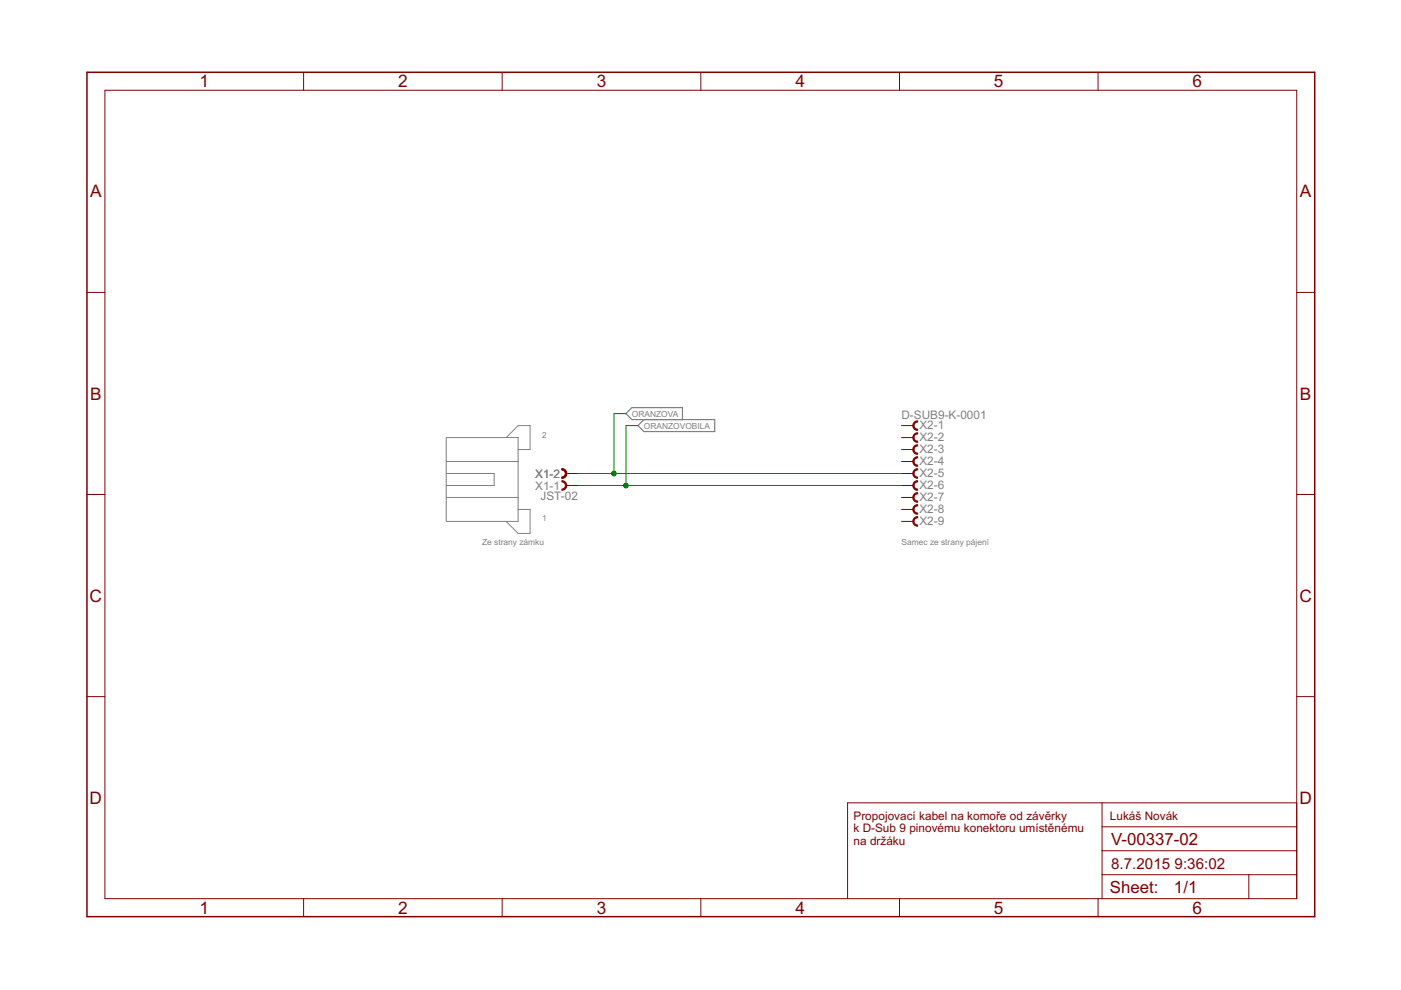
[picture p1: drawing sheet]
<svg xmlns="http://www.w3.org/2000/svg" width="297mm" height="210mm" viewBox="0 0 297 210" stroke-linecap="round" stroke-linejoin="round" font-family="sans-serif">
<path d="M94.6 92.8h15.3v17.8h-15.3zM94.6 97.9h15.3M107.3 92.8l2.6-2.6h2.5v5.1h-2.5M94.6 105.5h15.3M94.6 100.4h10.2v2.5h-10.2M109.9 108h2.5v5.1h-2.5l-2.6-2.5" fill="none" stroke="#808080" stroke-width=".21"/>
<path d="M136.5 89l-1.2 1.2 1.2 1.3h15v-2.5h-17.5l-1.3-1.3 1.3-1.3h10.7v2.6" fill="none" stroke="#808080" stroke-width=".25"/>
<g fill="none" stroke="#800000" stroke-width=".21">
<path d="M22.2 19.1h252.7v171.4h-252.7zM64.4 15.3v3.8M106.5 15.3v3.8M148.6 15.3v3.8M190.7 15.3v3.8M232.8 15.3v3.8M18.4 62h3.8M274.9 62h3.8M191.1 90.2h2.6M191.1 92.8h2.6M191.1 95.3h2.6M191.1 97.9h2.6"/>
<path d="M18.4 104.8h3.8M120 102.9h2.6M120 100.4h2.6M191.1 102.9h2.6M191.1 100.4h2.6M191.1 105.5h2.6M191.1 108h2.6M191.1 110.6h2.6M274.9 104.8h3.8M18.4 147.7h3.8M274.9 147.7h3.8M233.7 170.2v20.3"/>
<path d="M233.7 175.3h41.2M274.9 170.2h-95.2v20.3M64.4 190.5v3.9M106.5 190.5v3.9M148.6 190.5v3.9M190.7 190.5v3.9M232.8 190.5v3.9M233.7 185.5h41.2M233.7 180.4h41.2M264.8 185.5v5"/>
</g>
<path d="M18.4 15.3h260.3v179.1h-260.3z" fill="none" stroke="#800000" stroke-width=".32"/>
<g fill="#800000" stroke="#800000" stroke-width=".21">
<path d="M119.1 101.9a1.02 1.02 0 0 1 1.1 1 1.02 1.02 0 0 1-1.1 1v-.2a.76 .76 0 0 0 .8-.8 .76 .76 0 0 0-.8-.7z" fill-rule="evenodd"/>
<path d="M119.1 99.4a1.02 1.02 0 0 1 1.1 1 1.02 1.02 0 0 1-1.1 1v-.2a.76 .76 0 0 0 .8-.8 .76 .76 0 0 0-.8-.8z" fill-rule="evenodd"/>
<path d="M119.1 99.4a1.02 1.02 0 0 1 1.1 1 1.02 1.02 0 0 1-1.1 1v-.2a.76 .76 0 0 0 .8-.8 .76 .76 0 0 0-.8-.8z" fill-rule="evenodd"/>
<path d="M193.9 89.5l.5-.3h.2v.3a.76 .76 0 0 0-.8 .7 .76 .76 0 0 0 .8 .8v.2a1.01 1.01 0 0 1-1-.6 1.01 1.01 0 0 1 .3-1.1z" fill-rule="evenodd"/>
<path d="M193.9 92l.5-.2h.2v.2a.76 .76 0 0 0-.8 .8 .76 .76 0 0 0 .8 .7v.3a1.01 1.01 0 0 1-1-.7 1.01 1.01 0 0 1 .3-1.1z" fill-rule="evenodd"/>
<path d="M193.9 94.6l.5-.3h.2v.3a.76 .76 0 0 0-.8 .7 .76 .76 0 0 0 .8 .8v.2a1.01 1.01 0 0 1-1-.6 1.01 1.01 0 0 1 .3-1.1z" fill-rule="evenodd"/>
<path d="M193.9 97.1l.5-.3h.2v.3a.76 .76 0 0 0-.8 .8 .76 .76 0 0 0 .8 .7v.3a1.01 1.01 0 0 1-1-.7 1.01 1.01 0 0 1 .3-1.1z" fill-rule="evenodd"/>
<path d="M193.9 99.6l.7-.2v.2a.76 .76 0 0 0-.8 .8 .76 .76 0 0 0 .8 .8v.2a1.02 1.02 0 0 1-1-.7 1.02 1.02 0 0 1 .3-1.1z" fill-rule="evenodd"/>
<path d="M193.9 102.2l.7-.3v.3a.76 .76 0 0 0-.8 .7 .76 .76 0 0 0 .8 .8v.2a1.02 1.02 0 0 1-1-.6 1.02 1.02 0 0 1 .3-1.1z" fill-rule="evenodd"/>
<path d="M193.9 104.7l.7-.2v.2a.76 .76 0 0 0-.8 .8 .76 .76 0 0 0 .8 .7v.3a1.02 1.02 0 0 1-1-.7 1.02 1.02 0 0 1 .3-1.1z" fill-rule="evenodd"/>
<path d="M193.9 107.2l.7-.2v.3a.76 .76 0 0 0-.8 .7 .76 .76 0 0 0 .8 .8v.2a1.02 1.02 0 0 1-1-.6 1.02 1.02 0 0 1 .3-1.2z" fill-rule="evenodd"/>
<path d="M193.9 109.8l.7-.3v.3a.76 .76 0 0 0-.8 .8 .76 .76 0 0 0 .8 .7v.3a1.02 1.02 0 0 1-1-.7 1.02 1.02 0 0 1 .3-1.1z" fill-rule="evenodd"/>
</g>
<path d="M132.7 87.7h-2.5v12.7M135.3 90.2h-2.6v12.7M122.6 102.9h68.5M122.6 100.4h68.5" fill="none" stroke="#008000" stroke-width=".21"/>
<g fill="#008000" stroke="#008000" stroke-width=".21">
<circle cx="132.7" cy="102.9" r=".51"/>
<circle cx="130.2" cy="100.4" r=".51"/>
</g>
<g font-size="4.1" fill="#800000">
<text x="42.3" y="18.5">1</text>
<text x="84.4" y="18.5">2</text>
<text x="126.5" y="18.5">3</text>
<text x="168.6" y="18.5">4</text>
<text x="210.7" y="18.5">5</text>
<text x="252.9" y="18.5">6</text>
<text x="19.1" y="41.9">A</text>
<text x="275.6" y="41.9">A</text>
<text x="19.1" y="84.7">B</text>
<text x="275.6" y="84.7">B</text>
<text x="19" y="127.6">C</text>
<text x="275.5" y="127.6">C</text>
<text x="19" y="170.4">D</text>
<text x="275.5" y="170.4">D</text>
<text x="42.3" y="193.7">1</text>
<text x="84.4" y="193.7">2</text>
<text x="126.5" y="193.7">3</text>
<text x="168.6" y="193.7">4</text>
<text x="210.7" y="193.7">5</text>
<text x="252.9" y="193.7">6</text>
</g>
<g font-size="4" fill="#800000">
<text x="235.6" y="179.1">V-00337-02</text>
<text x="235.3" y="189.4">Sheet:</text>
<text x="248.9" y="189.3">1/1</text>
</g>
<g font-size="3.6" fill="#800000">
<text x="235.6" y="184.2">8.7.2015</text>
<text x="249" y="184.2">9:36:02</text>
</g>
<g font-size="2.8" fill="#808080">
<text x="191.1" y="88.8">D-SUB9-K-0001</text>
<text x="194.9" y="91">X2-1</text>
<text x="194.9" y="93.5">X2-2</text>
<text x="113.5" y="101.4">X1-2</text>
<text x="194.9" y="96.1">X2-3</text>
<text x="194.9" y="98.6">X2-4</text>
<text x="194.9" y="101.2">X2-5</text>
<text x="113.5" y="104">X1-1</text>
<text x="114.6" y="106.1">JST-02</text>
<text x="194.9" y="103.7">X2-6</text>
<text x="194.9" y="106.2">X2-7</text>
<text x="194.9" y="108.8">X2-8</text>
<text x="194.9" y="111.3">X2-9</text>
</g>
<g font-size="2.8" fill="#800000">
<text x="181" y="173.8">Propojovací kabel na komoře od závěrky</text>
<text x="235.3" y="173.8">Lukáš Novák</text>
<text x="181" y="176.4">k D-Sub 9 pinovému konektoru umístěnému</text>
<text x="181" y="179.1">na držáku</text>
</g>
<g font-size="2" fill="#808080">
<text x="134" y="88.3">ORANZOVA</text>
<text x="114.9" y="92.8">2</text>
<text x="136.5" y="90.9">ORANZOVOBILA</text>
<text x="114.9" y="110.6">1</text>
<text x="102.2" y="115.6">Ze strany zámku</text>
<text x="191.1" y="115.6">Samec ze strany pájení</text>
</g>
</svg>
